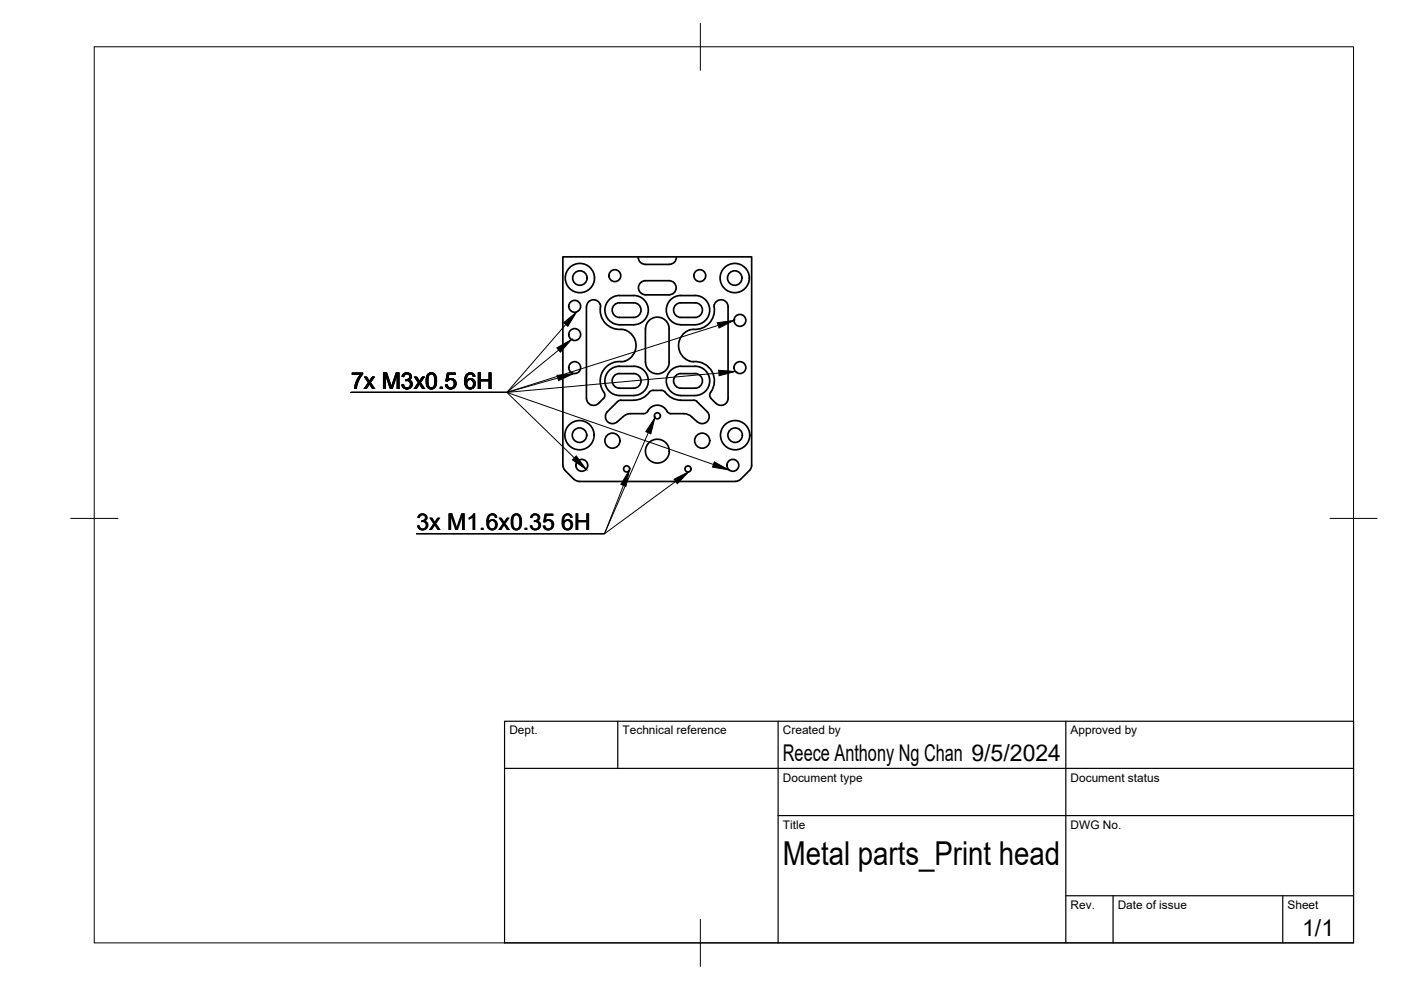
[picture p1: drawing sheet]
<svg xmlns="http://www.w3.org/2000/svg" width="297mm" height="210mm" viewBox="0 0 297 210" stroke-linecap="round" stroke-linejoin="round" font-family="sans-serif">
<!-- layer: Visible -->
<g fill="none" stroke="#000" stroke-width=".36">
<path d="M135.3 54.5h-16v44.2M135.3 54.5h8.1M135.3 54.5a1.49 1.49 0 0 0 1.5 1.5M136.8 56.1h5.1M141.9 59.5h-5a1.49 1.49 0 0 0-1.5 1.5 1.49 1.49 0 0 0 1.5 1.5M141.9 59.5a1.49 1.49 0 0 1 1.5 1.5 1.49 1.49 0 0 1-1.5 1.5M143.4 54.5a1.49 1.49 0 0 1-1.5 1.5M143.4 54.5h16v44.2M129.4 78.3l.6-.3a10.3 10.3 0 0 1 5.1-.3 3.1 3.1 0 0 1 2.3 3.4 3.1 3.1 0 0 1-3.1 2.8h-3a3.1 3.1 0 0 1-2.9-2.1 3.1 3.1 0 0 1 1-3.5zM129.4 63.3l.6-.3a10.3 10.3 0 0 1 5.1-.3 3.1 3.1 0 0 1 2.3 3.4 3.1 3.1 0 0 1-3.1 2.8l-3-.1a3.1 3.1 0 0 1-2.9-2 3.1 3.1 0 0 1 1-3.5zM130.4 64.5l.9-.3h3.1a1.56 1.56 0 0 1 1.5 1.5 1.56 1.56 0 0 1-1.5 1.6h-3.1a1.56 1.56 0 0 1-1.4-1.1 1.56 1.56 0 0 1 .5-1.7zM131.3 79.2h3"/>
<path d="M131.3 79.2a1.56 1.56 0 0 0-1.5 1.5 1.56 1.56 0 0 0 1.5 1.6h3.1a1.56 1.56 0 0 0 1.5-1.5 1.56 1.56 0 0 0-1.5-1.6M131.7 69.8a4.2 4.2 0 0 1-4.4-5.1 1.51 1.51 0 0 0-1.6-1.1 1.51 1.51 0 0 0-1.3 1.4l-.1 19.5M131.7 69.8a3.4 3.4 0 0 1 3.1 3.8 3.4 3.4 0 0 1-3.8 3.1 4.2 4.2 0 0 0-2.8 6.8v.7l-1.3 1.3M136.8 62.5h5.1M141.9 69.8v7M141.9 69.7a2.52 2.52 0 0 0-2.5-2.5 2.52 2.52 0 0 0-2.6 2.6l.1 7a2.51 2.51 0 0 0 2.5 2.5 2.51 2.51 0 0 0 2.5-2.5M144.4 77.7h3a3.1 3.1 0 0 1 3.1 3.1 3.1 3.1 0 0 1-3.1 3.1h-3M144.4 62.7l3-.1a3.1 3.1 0 0 1 3.1 3.1 3.1 3.1 0 0 1-3.1 3.1l-3 .1M144.4 64.2h3a1.56 1.56 0 0 1 1.5 1.5 1.56 1.56 0 0 1-1.5 1.6h-3M144.4 79.2h3M144.4 64.2a1.56 1.56 0 0 0-1.6 1.5 1.56 1.56 0 0 0 1.6 1.6M144.4 79.2a1.56 1.56 0 0 0-1.6 1.6 1.56 1.56 0 0 0 1.6 1.5"/>
<path d="M144.4 77.7a3.1 3.1 0 0 0-3.1 3.1 3.1 3.1 0 0 0 3.1 3.1M144.4 62.6a3.1 3.1 0 0 0-3.1 3.1 3.1 3.1 0 0 0 3.1 3.1M147 69.8a3.4 3.4 0 0 0-3.1 3.8 3.4 3.4 0 0 0 3.8 3.1 4.2 4.2 0 0 1 2.8 6.8l.1 .7 1.2 1.3M147.4 79.2a1.56 1.56 0 0 1 1.5 1.6 1.56 1.56 0 0 1-1.5 1.5h-3M151.4 65.1a4.1 4.1 0 0 1-4.4 4.7M151.4 64.6v.4M151.5 64.6a1.49 1.49 0 0 1 1.6-1 1.49 1.49 0 0 1 1.3 1.4v19.5M119.4 98.7l.1 .5 .3 .5M119.8 99.7l2.1 2.1 .9 .3M124.4 84.5a1.49 1.49 0 0 0 .9 1.3 1.49 1.49 0 0 0 1.6-.3M130.9 85.2l-2.1 2.1a1.49 1.49 0 0 0 0 2.1 1.49 1.49 0 0 0 2.1 0M132.1 88.4l-1.2 1"/>
<path d="M132.1 88.4l.6-.4 .6-.3h3.2l.7-.3a2.33 2.33 0 0 1 2.2-1.5 2.33 2.33 0 0 1 2.1 1.5l.8 .3 3.4 .1a5.1 5.1 0 0 1 2.1 1.6M138.5 82.8h1.7M138.5 82.8a1.44 1.44 0 0 0-1.2 .8l-1.3 .9a8.5 8.5 0 0 1-4.4 .4l-.7 .2M140.2 82.8a1.44 1.44 0 0 1 1.2 .8l1.4 .9 1.6 .4M144.4 84.9h2.7l.7 .2M147.8 85.2l2.1 2.1M149.9 87.3a1.49 1.49 0 0 1 0 2.1 1.49 1.49 0 0 1-2.1 0M154.4 84.5a1.49 1.49 0 0 1-1 1.3 1.49 1.49 0 0 1-1.6-.3M158.9 99.7l-2.1 2.1-.9 .3M159.4 98.7l-.1 .5-.4 .5M122.8 102.1h33.1"/>
<circle cx="122.9" cy="59" r="3.1"/>
<circle cx="122.9" cy="59" r="1.53"/>
<circle cx="130.4" cy="58.4" r="1.26"/>
<circle cx="148.4" cy="58.4" r="1.26"/>
<circle cx="155.8" cy="59" r="3.1"/>
<circle cx="155.8" cy="59" r="1.53"/>
<circle cx="121.8" cy="64.9" r="1.26"/>
<circle cx="121.8" cy="77.9" r="1.26"/>
<circle cx="121.8" cy="70.9" r="1.26"/>
<circle cx="156.9" cy="67.9" r="1.26"/>
<circle cx="156.9" cy="77.9" r="1.26"/>
<circle cx="122.9" cy="92.3" r="3.1"/>
<circle cx="122.9" cy="92.3" r="1.53"/>
<circle cx="123.3" cy="98.7" r="1.26"/>
<circle cx="129.8" cy="93.4" r="1.6"/>
<circle cx="132.9" cy="99.4" r=".65"/>
<circle cx="139.4" cy="95.7" r="2.53"/>
<circle cx="139.4" cy="88.2" r=".65"/>
<circle cx="145.9" cy="99.4" r=".65"/>
<circle cx="148.9" cy="93.4" r="1.6"/>
<circle cx="155.4" cy="98.7" r="1.26"/>
<circle cx="155.9" cy="92.3" r="3.1"/>
<circle cx="155.9" cy="92.3" r="1.53"/>
</g>
<!-- layer: BORDER -->
<path d="M20 9.9h267v190h-267zM148.5 4.9v10M15 109.9h10M282 109.9h10M148.5 194.9v10" fill="none" stroke="#000" stroke-width=".21"/>
<!-- layer: TITLEBLOCK -->
<path d="M107 152.9h180v47h-180zM131 152.9v10M165 152.9v47M226 152.9v47M107 162.9h180M165 172.9h122M226 189.9h61M236 189.9v10M272 189.9v10" fill="none" stroke="#000" stroke-width=".25"/>
<!-- layer: Hole Notes -->
<path d="M118.1 73.8l3.1-1.8-2.4 2.7zM118.1 79.6l3.5-.4-3.2 1.5zM119.5 68.4l2.7-2.2-1.8 3zM152.1 68.4l3.5-.5-3.2 1.6zM152.4 78.5l3.5 .3-3.4 .9zM122.2 96.7l2.1 2.8-2.9-2zM138.9 88.6l-.9 3.4-1.1-.5zM151.4 97.9l3.2 1.7-3.5-.6zM133.5 99.6l-.8 3.5-1.1-.4zM142.9 101.6l3.2-1.6-2.5 2.5z" fill="#000" stroke="#000" stroke-width=".21"/>
<path d="M118.4 74.2l-10.9 9h-33.1M120 68.8l-12.5 14.4h-33.1M152.3 69l-44.8 14.2h-33.1M152.4 79.1l-44.9 4.1h-33.1M74.4 83.2h33.1l14.3 13.9M74.4 83.2h33.1l43.8 15.3M118.3 80.2l-10.8 3h-33.1M137.5 91.8l-9.3 21.4h-39.9M132.2 102.9l-4 10.3h-39.9M143.3 102.1l-15.1 11.1h-39.9" fill="none" stroke="#000" stroke-width=".21"/>
<text font-size="7" x="166" y="183.4">Metal parts_Print head</text>
<g font-size="4.9">
<text x="74.4" y="82.5">7x M3x0.5</text>
<text x="98.3" y="82.5">6H</text>
<text x="88.3" y="112.5">3x M1.6x0.35</text>
<text x="119" y="112.5">6H</text>
<text x="166" y="161.4">Reece Anthony Ng Chan 9/5/2024</text>
<text x="276.1" y="198.6">1/1</text>
</g>
<g font-size="2.5">
<text x="108" y="155.7">Dept.</text>
<text x="132" y="155.7">Technical reference</text>
<text x="166" y="155.7">Created by</text>
<text x="227" y="155.7">Approved by</text>
<text x="166" y="165.7">Document type</text>
<text x="227" y="165.7">Document status</text>
<text x="166" y="175.7">Title</text>
<text x="227" y="175.7">DWG No.</text>
<text x="227" y="192.7">Rev.</text>
<text x="237" y="192.7">Date of issue</text>
<text x="273" y="192.7">Sheet</text>
</g>
</svg>
